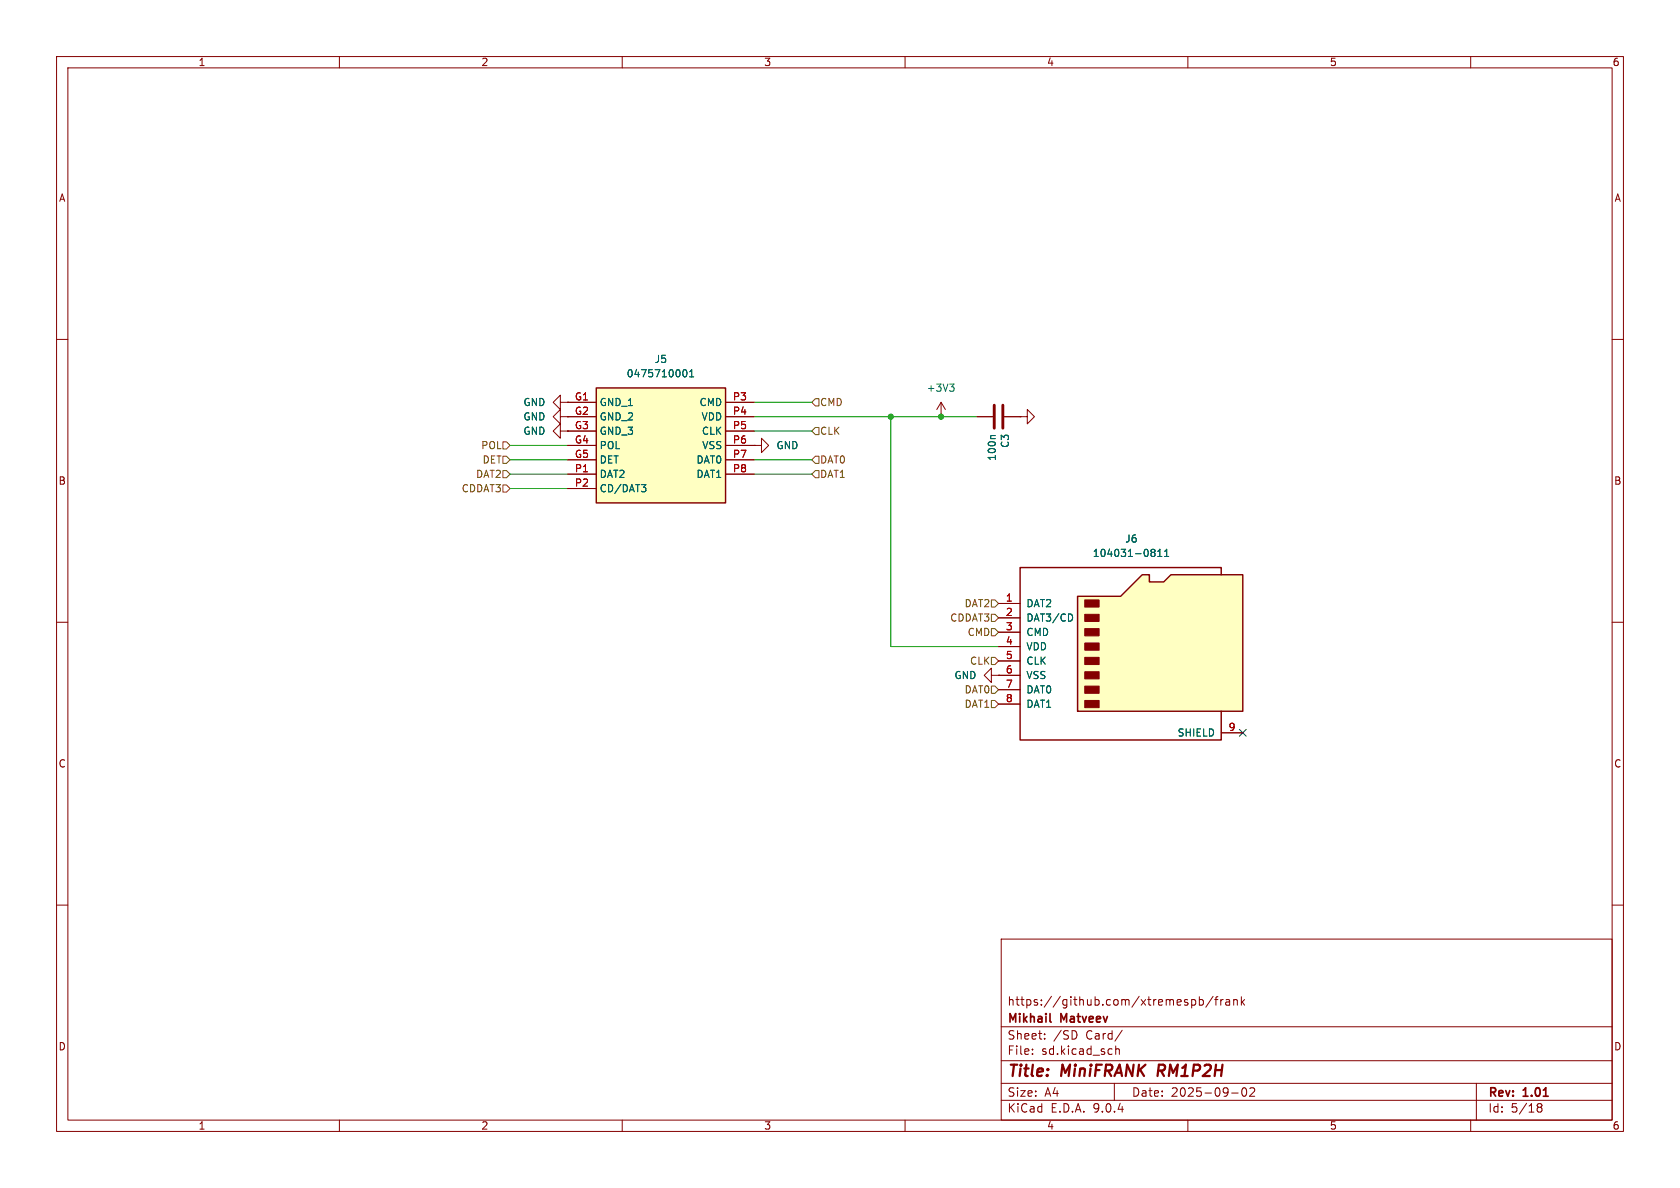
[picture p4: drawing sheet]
<svg xmlns="http://www.w3.org/2000/svg" width="297mm" height="210mm" viewBox="0 0 297 210" stroke-linecap="round" stroke-linejoin="round" font-family="sans-serif">
<g fill="none" stroke="#840000" stroke-width=".18">
<path d="M10 10h277v190h-277zM12 12h273v186h-273zM60 10v2M110 10v2M160 10v2M210 10v2M260 10v2M10 60h2M133.3 78.7h1.3v-1.2l1.3 1.2-1.3 1.3v-1.3M133.3 78.7h.1M166.4 73.7h.1M166.4 71.1l-.8 1.3"/>
<path d="M166.4 71.1l.7 1.3M166.4 71.1v2.6M180.3 73.7h1.3v-1.3l1.3 1.3-1.3 1.2v-1.2M180.3 73.7h.1M285 60h2M10 110h2M175.3 119.4v-1.3l-1.3 1.3 1.3 1.3v-1.3h1.2M176.5 119.4h.1M285 110h2M10 160h2M177 166h108v32h-108zM210.7 176.8l.4-.1 .3 .3v.4l-.2 .2h-.5"/>
<path d="M212 176.8l.5-.1 .2 .3v.4l-.1 .2h-.6M212 176.2v1.5M214.5 176.1l-1.3 2M214.7 176.7h.6M215.3 176.2l-.3 .2v1.3M215.8 176.7v1M216.2 176.7l-.2 .1-.2 .2M216.7 176.8h.6l.1 .9M217.4 177.1h-.5a.29 .29 0 0 0-.2 .3 .29 .29 0 0 0 .2 .3l.5-.1M218.1 176.8l.2-.1 .4 .1v.9M218.1 176.7v1M219.5 176.2v1.5"/>
<path d="M219.6 177.1l.4 .6M220 176.7l-.5 .6M285 160h2M60 198v2M110 198v2M160 198v2M177 194.5h108M177 191.5h108M177 187.5h108M177 181.5h108M182.5 186.3v.1M182.5 185.5v.1"/>
<path d="M184.7 183.6v.1M184.7 182.8v.1M190.3 182.6v.7M197 191.5v3M197.2 184.9v1.5M197.2 185.5l.3-.1 .3 .1 .1 .9M198.4 182.1l-1.3 2M210 198v2M217.7 193.2h1.2M219.7 192.4l.2-.1a.81 .81 0 0 1 .6 .6 .81 .81 0 0 1-.3 .8l-.2 .1a.81 .81 0 0 1-.3-1.4zM221 192.4l.5-.1 .2 .1 .1 .3-.9 1.1h.9M260 198v2"/>
<path d="M261 191.5v6.5M271.7 195.5l.3 .2M271.7 195.4l.3-.3 .5 .1 .1 .3-.3 .2M272 195.7h.3M272 195.7l-.3 .3M272.3 195.7l.3 .3-.1 .5-.5 .1-.3-.3"/>
</g>
<path d="M204.9 188.2l-.3 2" fill="none" stroke="#840000" stroke-width=".4"/>
<path d="M185.6 180.5l.2 .2" fill="none" stroke="#840000" stroke-width=".3"/>
<path d="M167.9 67.9h.8l-.5 .5M168.4 68.4l.3 .2v.3l-.3 .3" fill="none" stroke="#006464" stroke-width=".18"/>
<path d="M190.5 105.4h7.6l3.8-3.8h1.3v1.3h2.5l1.3-1.3h12.7v24.1h-29.2z" fill="#ffffc2"/>
<path d="M190.5 105.4h7.6l3.8-3.8h1.3v1.3h2.5l1.3-1.3h12.7v24.1h-29.2zM215.9 101.6v-1.3h-35.6v30.5h35.6v-5.1" fill="none" stroke="#840000" stroke-width=".25"/>
<g fill="#840000" stroke="#840000" stroke-width=".18">
<path d="M191.8 106h2.5v1.3h-2.5z"/>
<path d="M191.8 108.6h2.5v1.3h-2.5z"/>
<path d="M191.8 111.1h2.5v1.3h-2.5z"/>
<path d="M191.8 113.7h2.5v1.2h-2.5z"/>
<path d="M191.8 116.2h2.5v1.3h-2.5z"/>
<path d="M191.8 118.7h2.5v1.3h-2.5z"/>
<path d="M191.8 121.3h2.5v1.3h-2.5z"/>
<path d="M191.8 123.8h2.5v1.3h-2.5z"/>
</g>
<g fill="none" stroke="#840000" stroke-width=".18">
<path d="M99.1 71.1v-1.2l-1.3 1.2 1.3 1.3v-1.3h1.2M99.1 76.2v-1.3l-1.3 1.3 1.3 1.3v-1.3h1.2M100.3 71.1h.1M100.3 76.2h.1M172.7 73.7h2.8M177.5 73.7h2.8M176.5 106.7h3.8M176.5 109.2h3.8M176.5 111.8h3.8M176.5 114.3h3.8M176.5 116.8h3.8M176.5 119.4h3.8"/>
<path d="M176.5 121.9h3.8M176.5 124.5h3.8M215.9 129.5h3.8"/>
</g>
<path d="M176 77h-.7l-.2 .2M203.7 97.1h.3l.2 .2-.2 .3M203.7 97.6h.3M204 97.6l.2 .3v.2l-.1 .2-.4 .1M204.7 98.4h.7M204.7 97.5l.3-.4v1.3M205.9 98.4h.7M205.9 97.5l.4-.4v1.3M189.4 108.6l.2 .5-.2 .6" fill="none" stroke="#006464" stroke-width=".18"/>
<path d="M175.8 71.6v4.1M177.3 71.6v4.1" fill="none" stroke="#840000" stroke-width=".51"/>
<path d="M105.4 68.6h22.9v20.3h-22.9z" fill="#ffffc2"/>
<path d="M105.4 68.6h22.9v20.3h-22.9z" fill="none" stroke="#840000" stroke-width=".25"/>
<g fill="none" stroke="#840000" stroke-width=".18">
<path d="M99.1 73.7v-1.3l-1.3 1.3 1.3 1.2v-1.2h1.2M100.3 73.7h.1M100.3 76.2h.1M100.3 71.1h.1M100.3 71.1h5.1M100.3 73.7h5.1M100.3 76.2h5.1M100.3 78.7h5.1M128.3 71.1h5M128.3 73.7h5M128.3 76.2h5M128.3 78.7h5"/>
<path d="M133.3 78.7h.1M172.7 73.7h2.8M177.5 73.7h2.8M180.3 73.7h.1M100.3 81.3h5.1M100.3 83.8h5.1M100.3 86.4h5.1M128.3 81.3h5M128.3 83.8h5M176.5 119.4h.1M176.5 106.7h3.8M176.5 109.2h3.8"/>
<path d="M176.5 111.8h3.8M176.5 114.3h3.8M176.5 116.8h3.8M176.5 119.4h3.8M176.5 121.9h3.8M176.5 124.5h3.8M215.9 129.5h3.8"/>
</g>
<g fill="none" stroke="#006464" stroke-width=".18">
<path d="M120.8 65.6l.2-.3a.68 .68 0 0 1 .5 .7 .68 .68 0 0 1-.5 .6l-.2-.2M121.9 66.6h.7M121.9 65.7l.4-.4v1.3M176 77h-.7l-.2 .2M113.4 85.7h.8l-.4 .5M113.9 86.2l.3 .2v.3l-.3 .2M203.7 97.1h.3l.2 .2-.2 .3M203.7 97.6h.3M204 97.6l.2 .3v.2l-.1 .2-.4 .1M204.7 98.4h.7M204.7 97.5l.3-.4v1.3M205.9 98.4h.7"/>
<path d="M205.9 97.5l.4-.4v1.3M189.4 108.6l.2 .5-.2 .6"/>
</g>
<g fill="none" stroke="#725600" stroke-width=".18">
<path d="M88.9 78.1h.6l.7 .6-.7 .7h-.6zM144.1 75.6h.7v1.2h-.7l-.6-.6zM144.1 70.5h.7v1.3h-.7l-.6-.7zM88.9 80.6h.6l.7 .7-.7 .6h-.6zM88.9 85.7h.6l.7 .7-.7 .6h-.6zM88.9 83.2h.6l.7 .6-.7 .7h-.6zM144.1 80.6h.7v1.3h-.7l-.6-.6zM144.1 83.2h.7v1.3h-.7l-.6-.7zM175.3 116.2h.6l.6 .6-.6 .7h-.6zM175.3 108.6h.6l.6 .6-.6 .7h-.6zM175.3 106h.6l.6 .7-.6 .6h-.6zM175.3 111.1h.6l.6 .7-.6 .6h-.6z"/>
<path d="M175.3 121.3h.6l.6 .6-.6 .7h-.6zM175.3 123.8h.6l.6 .7-.6 .6h-.6z"/>
</g>
<path d="M90.2 78.7h10.1M133.3 73.7h39.4M133.3 76.2h10.2M133.3 71.1h10.2M157.5 73.7v40.6h19M90.2 86.4h10.1M90.2 83.8h10.1M90.2 81.3h10.1M133.3 83.8h10.2M133.3 81.3h10.2" fill="none" stroke="#009600" stroke-width=".18"/>
<path d="M219.1 128.9l1.2 1.2M220.3 128.9l-1.2 1.2" fill="none" stroke="#000084" stroke-width=".18"/>
<g fill="#009600" stroke="#009600" stroke-width=".18">
<circle cx="166.4" cy="73.7" r=".46"/>
<circle cx="157.5" cy="73.7" r=".46"/>
</g>
<g font-size="2.8" fill="#840000">
<text x="178" y="190.9">Title:</text>
<text x="187.7" y="190.9">MiniFRANK</text>
<text x="205.5" y="190.9">RM1P2H</text>
</g>
<g font-size="2.1" fill="#840000">
<text x="178" y="178">https://github.com/xtremespb/frank</text>
<text x="178" y="184">Sheet:</text>
<text x="178" y="181.2">Mikhail</text>
<text x="186.2" y="184">/SD</text>
<text x="187.6" y="181.2">Matveev</text>
<text x="192" y="184">Card/</text>
<text x="178" y="186.7">File:</text>
<text x="184.1" y="186.7">sd.kicad_sch</text>
<text x="178" y="196.9">KiCad</text>
<text x="178" y="194.1">Size:</text>
<text x="184.7" y="194.1">A4</text>
<text x="185.7" y="196.9">E.D.A.</text>
<text x="193.3" y="196.9">9.0.4</text>
<text x="200" y="194.1">Date:</text>
<text x="207" y="194.1">2025-09-02</text>
<text x="263" y="194.3">Rev:</text>
<text x="263" y="196.9">Id:</text>
<text x="267.1" y="196.9">5/18</text>
<text x="269.4" y="194.3">1.01</text>
</g>
<g font-size="1.8" fill="#840000">
<text x="35" y="11.9">1</text>
<text x="85" y="11.9">2</text>
<text x="135" y="11.9">3</text>
<text x="185" y="11.9">4</text>
<text x="235" y="11.9">5</text>
<text x="285" y="11.9">6</text>
<text x="10.3" y="35.9">A</text>
<text x="285.3" y="35.9">A</text>
<text x="10.3" y="85.9">B</text>
<text x="285.3" y="85.9">B</text>
<text x="10.3" y="135.9">C</text>
<text x="285.3" y="135.9">C</text>
<text x="10.3" y="185.9">D</text>
<text x="285.3" y="185.9">D</text>
<text x="35" y="199.9">1</text>
<text x="85" y="199.9">2</text>
<text x="135" y="199.9">3</text>
<text x="185" y="199.9">4</text>
<text x="235" y="199.9">5</text>
<text x="285" y="199.9">6</text>
</g>
<g font-size="1.8" fill="#006464">
<text x="115.6" y="64.4">J5</text>
<text x="92.4" y="72">GND</text>
<text x="105.9" y="72">GND_1</text>
<text x="110.7" y="66.9">0475710001</text>
<text x="123.6" y="72">CMD</text>
<text x="163.7" y="69.4">+3V3</text>
<text x="92.4" y="77.1">GND</text>
<text x="92.4" y="74.5">GND</text>
<text x="105.9" y="74.5">GND_2</text>
<text x="105.9" y="77.1">GND_3</text>
<text x="123.9" y="74.5">VDD</text>
<text x="124" y="77.1">CLK</text>
<text x="105.9" y="79.6">POL</text>
<text x="105.9" y="82.1">DET</text>
<text x="123" y="82.1">DAT0</text>
<text x="124.1" y="79.6">VSS</text>
<text x="137.2" y="79.6">GND</text>
<text x="176.3" y="81.6" transform="rotate(-90 176.3 81.6)">100n</text>
<text x="178.6" y="79.3" transform="rotate(-90 178.6 79.3)">C3</text>
<text x="105.9" y="84.7">DAT2</text>
<text x="105.9" y="87.2">CD/DAT3</text>
<text x="123" y="84.7">DAT1</text>
<text x="193.1" y="98.7">104031-0811</text>
<text x="198.8" y="96.1">J6</text>
<text x="181.4" y="107.5">DAT2</text>
<text x="181.4" y="110.1">DAT3/CD</text>
<text x="181.4" y="112.6">CMD</text>
<text x="181.4" y="115.2">VDD</text>
<text x="181.4" y="117.7">CLK</text>
<text x="168.6" y="120.2">GND</text>
<text x="181.4" y="120.2">VSS</text>
<text x="181.4" y="122.8">DAT0</text>
<text x="181.4" y="125.3">DAT1</text>
<text x="208.1" y="130.4">SHIELD</text>
</g>
<g font-size="1.8" fill="#a90000">
<text x="101.5" y="70.9">G1</text>
<text x="129.5" y="70.9">P3</text>
<text x="101.5" y="73.4">G2</text>
<text x="101.5" y="75.9">G3</text>
<text x="129.5" y="73.4">P4</text>
<text x="129.5" y="75.9">P5</text>
<text x="101.5" y="78.5">G4</text>
<text x="101.5" y="81">G5</text>
<text x="101.5" y="83.6">P1</text>
<text x="129.5" y="78.5">P6</text>
<text x="129.5" y="81">P7</text>
<text x="129.5" y="83.6">P8</text>
<text x="101.5" y="86.1">P2</text>
<text x="177.7" y="106.4">1</text>
<text x="177.7" y="109">2</text>
<text x="177.7" y="111.5">3</text>
<text x="177.7" y="114">4</text>
<text x="177.7" y="116.6">5</text>
<text x="177.7" y="119.1">6</text>
<text x="177.7" y="121.7">7</text>
<text x="177.7" y="124.2">8</text>
<text x="217.1" y="129.3">9</text>
</g>
<g font-size="1.8" fill="#725600">
<text x="144.9" y="72">CMD</text>
<text x="144.9" y="77.1">CLK</text>
<text x="85" y="79.6">POL</text>
<text x="85.2" y="82.1">DET</text>
<text x="144.9" y="82.1">DAT0</text>
<text x="81.5" y="87.2">CDDAT3</text>
<text x="84.1" y="84.7">DAT2</text>
<text x="144.9" y="84.7">DAT1</text>
<text x="170.4" y="107.5">DAT2</text>
<text x="167.9" y="110.1">CDDAT3</text>
<text x="171" y="112.6">CMD</text>
<text x="171.4" y="117.7">CLK</text>
<text x="170.4" y="122.8">DAT0</text>
<text x="170.4" y="125.3">DAT1</text>
</g>
</svg>
